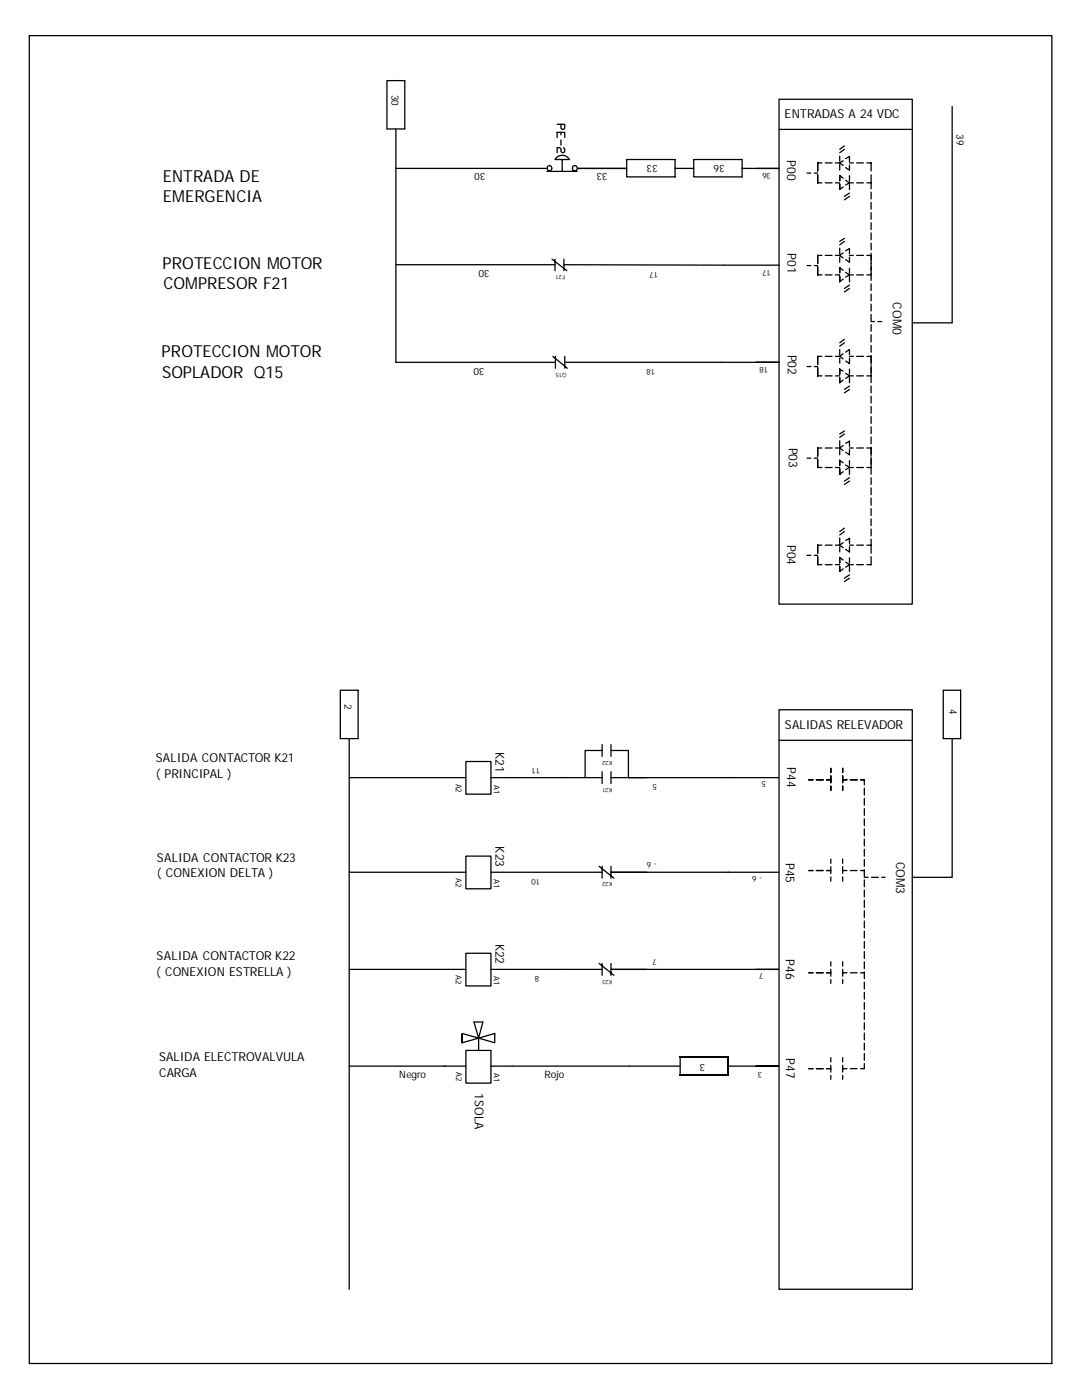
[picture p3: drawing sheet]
<svg xmlns="http://www.w3.org/2000/svg" width="216mm" height="279mm" viewBox="0 0 216 279" stroke-linecap="round" stroke-linejoin="round" font-family="sans-serif">
<g fill="none" stroke="#000" stroke-width=".25">
<path d="M5.8 7.1h204.1v265h-204.1zM77.2 16.1h3.6v9.6h-3.6zM155.4 19.8h26.6v100.8h-26.6zM79 25.7v46.6h31.8M79 33.6h30.1M109.1 34.2h6M109.3 33.2l.3-.2 .4 .2 .2 .4-.2 .4-.4 .1-.3-.1-.2-.4zM111.1 31.4a1.65 1.65 0 0 1 2.5 .4h-2.9zM111.2 24.8h1.5v.8l-.3 .2h-.2l-.3-.2v-.8M111.2 27.4v-1h1.5v1M111.9 26.4v.5M111.9 27.9v1.1"/>
<path d="M112.2 31.8v2.4M112.4 29.5l.3 .2v.5l-.3 .3h-.2l-.3-.3v-.5l-.2-.2h-.5v1M114.3 33.2l.4-.2 .4 .2 .1 .4-.1 .4-.4 .1-.4-.1zM125.1 31.8h9.6v3.5h-9.6zM125.1 33.6h-9.9M134.7 33.6h3.7M138.4 31.8h9.7v3.5h-9.7zM148.1 33.6h7.3M155.4 25.8h26.6M161 34.5h.8M162.5 34.5h.7M163.2 34.9v1.6h.8"/>
<path d="M164 32.5h-.8v1.6M164.7 36.5h1.3M164.7 32.5h1.3M166.7 36.5h.9M166.7 32.5h.9M167.6 31.2v1M167.6 32.9v1.1M167.6 36.7v1.1l.6-.5M167.6 32.5l.6 .5M168.2 35.6l-.6-.5v1M168.2 32.1l-.6 .4M168.5 29.1l-.9 .7"/>
<path d="M168.5 29.8l-.9 .7M168.7 31.7l.8-.5v1.1M168.7 36l.8 .5M169.5 32.9v1.1l-.8-.6M169.5 35.1v1.1M169.5 36.8v1M169.5 36.5h.8M169.5 36.5l-.8 .4M169.5 32.5h.8M169.5 38.5l-1 .7M169.5 39.2l-1 .7M170.9 36.5h1.4"/>
<path d="M170.9 32.5h1.4M173 32.5h.8v1.6M173 36.5h.8M173.8 38.4v1.3M173.8 34.9v2.8M190 21.3v43.1h-8M79 52.8h31.7M110.2 51.7l2.9 2.3M110.7 51.7v2.3M112.5 51.7v2.3M112.6 52.8l42.8 .1M161 53h.8"/>
<path d="M162.5 53h.7M163.2 53.3v1.6h.8M164 51h-.8v1.6M164.7 54.9h1.3M164.7 51h1.3M166.7 54.9h.9M166.7 51h.9M167.6 49.5v1.1M167.6 51.3v1M167.6 55.1v1.1l.6-.5M167.6 51l.6 .5M168.2 53.9l-.6-.5v1"/>
<path d="M168.2 50.5l-.6 .5M168.5 47.6l-.9 .6M168.5 48.2l-.9 .7M168.7 50l.8-.4v1M168.7 54.4l.8 .5M169.5 51.3v1l-.8-.5M169.5 53.5v1M169.5 55.2v1M169.5 54.9h.8M169.5 54.9l-.8 .4M169.5 51h.8M169.5 56.9l-1 .7"/>
<path d="M169.5 57.6l-1 .7M170.9 54.9h1.4M170.9 51h1.4M173 54.9h.8M173 51h.8M173.8 40.4v1.3M173.8 42.4v1.4M173.8 44.5v1.3M173.8 46.5v1.3M173.8 48.5v1.4M173.8 50.5v5.5M173.8 56.6v1.4"/>
<path d="M173.8 58.7v1.3M110.3 71.1l2.9 2.4M110.8 71.1v2.4M112.7 72.3h42.7M112.7 71.1v2.4M161 73.2h.8M162.5 73.2h.7M163.2 73.4v1.6h.8M164 71.1h-.8v1.6M164.7 75h1.3M164.7 71.1h1.3M166.7 75h.9"/>
<path d="M166.7 71.1h.9M167.6 69.8v1M167.6 71.5v1M167.6 75.4v1l.6-.5M167.6 71.1l.6 .5M168.2 74.1l-.6-.4v1M168.2 70.6l-.6 .5M168.5 67.7l-.9 .7M168.5 68.4l-.9 .7M168.7 70.3l.8-.5v1M168.7 74.5l.8 .5M169.5 71.5v1.1l-.8-.5"/>
<path d="M169.5 73.7v1M169.5 75.4v1M169.5 75h.8M169.5 75l-.8 .5M169.5 71.1h.8M169.5 77l-1 .7M169.5 77.7l-1 .7M170.9 75h1.4M170.9 71.1h1.4M173 75h.8M173 71.1h.8M173.8 60.7v1.4"/>
<path d="M173.8 62.7v1.4M173.8 64.8v1.3M173.8 66.8v1.4M173.8 68.9v1.4M173.8 71v1.7M173.8 73v3.4M173.8 77v1.4M173.8 79.1v1.3M173.8 64.2h.7M175.2 64.2h.7M161 91.4h.8M162.5 91.4h.7"/>
<path d="M163.2 91.7v1.6h.8M164 89.4h-.8v1.6M164.7 93.3h1.3M164.7 89.4h1.3M166.7 93.3h.9M166.7 89.4h.9M167.6 88v1.1M167.6 89.7v1.1M167.6 93.6v1.1l.6-.6M167.6 89.4l.6 .5M168.2 92.4l-.6-.5v1M168.2 88.9l-.6 .5"/>
<path d="M168.5 86l-.9 .6M168.5 86.6l-.9 .7M168.7 88.5l.8-.4v1M168.7 92.8l.8 .5M169.5 89.7v1.1l-.8-.5M169.5 91.9v1.1M169.5 93.6v1.1M169.5 93.3h.8M169.5 93.3l-.8 .4M169.5 89.4h.8M169.5 95.3l-1 .7M169.5 96l-1 .7"/>
<path d="M170.9 93.3h1.4M170.9 89.4h1.4M173 93.3h.8M173 89.4h.8M173.8 81.1v1.4M173.8 83.1v1.4M173.8 85.2v1.3M173.8 87.2v1.4M173.8 89.2v1.8M173.8 91.3v3.4M173.8 95.3v1.4M173.8 97.4v1.3"/>
<path d="M173.8 99.4v1.4M161 110.8h.8M162.5 110.8h.7M163.2 111.1v1.6h.8M164 108.8h-.8v1.6M164.7 112.7h1.3M164.7 108.8h1.3M166.7 112.7h.9M166.7 108.8h.9M167.6 107.4v1.1M167.6 109.1v1.1M167.6 113v1l.6-.5"/>
<path d="M167.6 108.8l.6 .5M168.2 111.8l-.6-.5v1.1M168.2 108.3l-.6 .5M168.5 105.4l-.9 .7M168.5 106.1l-.9 .7M168.7 112.2l.8 .5M168.7 107.9l.8-.5v1.1M169.5 112.7h.8M169.5 112.7l-.8 .5M169.5 109.1v1.1l-.8-.6M169.5 111.3v1.1M169.5 113v1"/>
<path d="M169.5 108.8h.8M169.5 114.7l-1 .7M169.5 115.4l-1 .7M170.9 112.7h1.4M170.9 108.8h1.4M173 108.8h.8M173.8 101.5v1.4M173.8 103.5v1.4M173.8 105.6v1.3M173.8 107.6v2.8M173.8 111.1v1.6h-.8M67.9 137.8h3.6v9.6h-3.6z"/>
<path d="M188.2 137.8h3.5v9.6h-3.5zM69.7 155.2h23.3M69.7 147.4v109.9M93 152h5v6.5h-5zM98 155.2h22.1M120.1 148.6v2.4M120.1 149.8h-3.3v5.4M120.1 154v2.4M121.9 148.6v2.4M121.9 149.8h3.5v5.4M121.9 155.2h33.5M121.9 154v2.4"/>
<path d="M155.4 141.6h26.6v115.7h-26.6zM155.4 147.7h26.6M161.4 155.6h.8M162.9 155.6h1.4M164.9 155.6h.9M165.8 153.3v.9M165.8 154.9v1.3M165.8 156.9v.8M168.1 155.6h.9M168.1 153.3v.9M168.1 154.9v1.3M168.1 156.9v.8"/>
<path d="M169.7 155.6h1.3M171.7 155.6h.8v1M172.5 157.3v1.4M172.5 159.3v1.4M190 147.4v27.7h-8M69.7 174.1h23.3M93 170.9h5v6.5h-5zM98 174.1h22.1M119.5 172.9l3 2.4M120.1 172.9v2.4M121.9 174.1h33.5M121.9 172.9v2.4"/>
<path d="M161.4 173.7h.8M162.9 173.7h1.4M164.9 173.7h.9M165.8 171.4v.9M165.8 173v1.3M165.8 175v.9M168.1 173.7h.9M168.1 171.4v.9M168.1 173v1.3M168.1 175v.9M169.7 173.7h1.3M171.7 173.7h.8"/>
<path d="M172.5 175.1h.7M172.5 161.4v1.3M172.5 163.4v1.4M172.5 165.4v1.4M172.5 167.5v1.3M172.5 169.5v1.4M172.5 171.5v1.4M172.5 173.6v1.3M172.5 175.6v1.4M172.5 177.6v1.4M172.5 179.7v1.4M173.9 175.1h1.4"/>
<path d="M175.9 175.1h.7M69.7 193.5h23.3M93 190.2h5v6.6h-5zM98 193.5h22.1M119.5 192.3l3 2.3M120.1 192.3v2.3M121.9 193.5h33.5h-4.6M121.9 192.3v2.3M161.4 194.1h.8M162.9 194.1h1.4M164.9 194.1h.9M165.8 191.9v.9"/>
<path d="M165.8 193.5v1.3M165.8 195.5v.8M168.1 194.1h.9M168.1 191.9v.9M168.1 193.5v1.3M168.1 195.5v.8M169.7 194.1h1.3M171.7 194.1h.8M172.5 181.8v1.3M172.5 183.8v1.4M172.5 185.8v1.4M172.5 187.9v1.3"/>
<path d="M172.5 189.9v1.4M172.5 191.9v1.4M172.5 194v1.3M172.5 196v1.4M172.5 198v1.4M69.7 212.8h23.3M92.2 206.2l3.3 1-3.3 .9zM92.2 206.4v1.5M93 209.6h5v6.6h-5zM94.6 204h1.7l-.8 3.2zM95.5 207.2l3.2-1v1.9zM95.5 207.2v2.4"/>
<path d="M98 212.8h37.7M135.6 211h9.7v3.5h-9.7h9.7v-3.5zM135.7 211v3.5M145.3 212.8h10.1M161.4 213.3h.8M162.9 213.3h1.4M164.9 213.3h.9M165.8 211.1v.8M165.8 212.6v1.4M165.8 214.6v.8M168.1 213.3h.9M168.1 211.1v.8"/>
<path d="M168.1 212.6v1.4M168.1 214.6v.8M169.7 213.3h1.3M172.5 212.3v1h-.8M172.5 200.1v1.3M172.5 202.1v1.4M172.5 204.1v1.4M172.5 206.2v1.3M172.5 208.2v1.3M172.5 210.2v1.4"/>
</g>
<g font-size="3.3">
<text x="32.5" y="36.2">ENTRADA DE</text>
<text x="32.5" y="40.3">EMERGENCIA</text>
<text x="32.4" y="53.7">PROTECCION MOTOR</text>
<text x="32.6" y="57.7">COMPRESOR F21</text>
<text x="32.3" y="71.3">PROTECCION MOTOR</text>
<text x="32.3" y="75.4">SOPLADOR Q15</text>
</g>
<g font-size="2.5">
<text x="156.5" y="23.5">ENTRADAS A 24 VDC</text>
<text x="157.1" y="31.9" transform="rotate(90 157.1 31.9)">P00</text>
<text x="157.1" y="50.5" transform="rotate(90 157.1 50.5)">P01</text>
<text x="178.1" y="60.4" transform="rotate(90 178.1 60.4)">COM0</text>
<text x="157.2" y="70.8" transform="rotate(90 157.2 70.8)">P02</text>
<text x="157.4" y="89.3" transform="rotate(90 157.4 89.3)">P03</text>
<text x="157.1" y="108.7" transform="rotate(90 157.1 108.7)">P04</text>
<text x="156.6" y="145.5">SALIDAS RELEVADOR</text>
<text x="31.1" y="152.1">SALIDA CONTACTOR K21</text>
<text x="31.1" y="155.2">( PRINCIPAL )</text>
<text x="98.9" y="150" transform="rotate(90 98.9 150)">K21</text>
<text x="157.1" y="153.2" transform="rotate(90 157.1 153.2)">P44</text>
<text x="31.3" y="172">SALIDA CONTACTOR K23</text>
<text x="98.9" y="168.9" transform="rotate(90 98.9 168.9)">K23</text>
<text x="156.8" y="172.2" transform="rotate(90 156.8 172.2)">P45</text>
<text x="178.8" y="172" transform="rotate(90 178.8 172)">COM3</text>
<text x="31.3" y="175.1">( CONEXION DELTA )</text>
<text x="31.2" y="191.6">SALIDA CONTACTOR K22</text>
<text x="98.9" y="188.3" transform="rotate(90 98.9 188.3)">K22</text>
<text x="156.8" y="191.4" transform="rotate(90 156.8 191.4)">P46</text>
<text x="31.2" y="194.7">( CONEXION ESTRELLA )</text>
<text x="31.7" y="211.8">SALIDA ELECTROVALVULA</text>
<text x="31.7" y="214.9">CARGA</text>
<text x="156.9" y="211.2" transform="rotate(90 156.9 211.2)">P47</text>
<text x="94.7" y="218.2" transform="rotate(90 94.7 218.2)">1SOLA</text>
</g>
<g font-size="2">
<text x="78.1" y="18.9" transform="rotate(90 78.1 18.9)">30</text>
<text x="190.8" y="26.8" transform="rotate(90 190.8 26.8)">39</text>
<text x="96.9" y="34.5" transform="rotate(-180 96.9 34.5)">30</text>
<text x="121.2" y="34.5" transform="rotate(-180 121.2 34.5)">33</text>
<text x="131.2" y="32.9" transform="rotate(-180 131.2 32.9)">33</text>
<text x="144.6" y="32.9" transform="rotate(-180 144.6 32.9)">36</text>
<text x="97.7" y="53.9" transform="rotate(-180 97.7 53.9)">30</text>
<text x="96.7" y="73.5" transform="rotate(-180 96.7 73.5)">30</text>
<text x="68.7" y="140.5" transform="rotate(90 68.7 140.5)">2</text>
<text x="189.5" y="141.6" transform="rotate(90 189.5 141.6)">4</text>
<text x="79.7" y="215.1">Negro</text>
<text x="108.6" y="215.1">Rojo</text>
<text x="140.7" y="212.3" transform="rotate(-180 140.7 212.3)">3</text>
</g>
<g font-size="1.6">
<text x="153.8" y="34.5" transform="rotate(-180 153.8 34.5)">36</text>
<text x="153.8" y="53.9" transform="rotate(-180 153.8 53.9)">17</text>
<text x="131.3" y="54.2" transform="rotate(-180 131.3 54.2)">17</text>
<text x="130.7" y="73.6" transform="rotate(-180 130.7 73.6)">18</text>
<text x="153.2" y="73.3" transform="rotate(-180 153.2 73.3)">18</text>
<text x="107.8" y="153.2" transform="rotate(-180 107.8 153.2)">11</text>
<text x="152.8" y="156" transform="rotate(-180 152.8 156)">5</text>
<text x="90.9" y="156.4" transform="rotate(90 90.9 156.4)">A2</text>
<text x="98.6" y="156.6" transform="rotate(90 98.6 156.6)">A1</text>
<text x="131.1" y="156.4" transform="rotate(-180 131.1 156.4)">5</text>
<text x="131.1" y="172" transform="rotate(-180 131.1 172)">- 6</text>
<text x="90.9" y="175.3" transform="rotate(90 90.9 175.3)">A2</text>
<text x="98.6" y="175.5" transform="rotate(90 98.6 175.5)">A1</text>
<text x="107.8" y="175.3" transform="rotate(-180 107.8 175.3)">10</text>
<text x="152.1" y="174.9" transform="rotate(-180 152.1 174.9)">- 6</text>
<text x="131.1" y="191.4" transform="rotate(-180 131.1 191.4)">7</text>
<text x="90.9" y="194.6" transform="rotate(90 90.9 194.6)">A2</text>
<text x="98.6" y="194.8" transform="rotate(90 98.6 194.8)">A1</text>
<text x="107.6" y="194.8" transform="rotate(-180 107.6 194.8)">8</text>
<text x="152.3" y="194.2" transform="rotate(-180 152.3 194.2)">7</text>
<text x="91" y="214" transform="rotate(90 91 214)">A2</text>
<text x="98.6" y="214.2" transform="rotate(90 98.6 214.2)">A1</text>
<text x="152.1" y="213.9" transform="rotate(-180 152.1 213.9)">3</text>
</g>
<g font-size="1.2">
<text x="112.8" y="54.9" transform="rotate(-180 112.8 54.9)">F21</text>
<text x="113" y="74.4" transform="rotate(-180 113 74.4)">Q15</text>
<text x="122.2" y="151.8" transform="rotate(-180 122.2 151.8)">K22</text>
<text x="122.2" y="157.2" transform="rotate(-180 122.2 157.2)">K21</text>
<text x="122.2" y="176.1" transform="rotate(-180 122.2 176.1)">K22</text>
<text x="122.2" y="195.5" transform="rotate(-180 122.2 195.5)">K23</text>
</g>
</svg>
